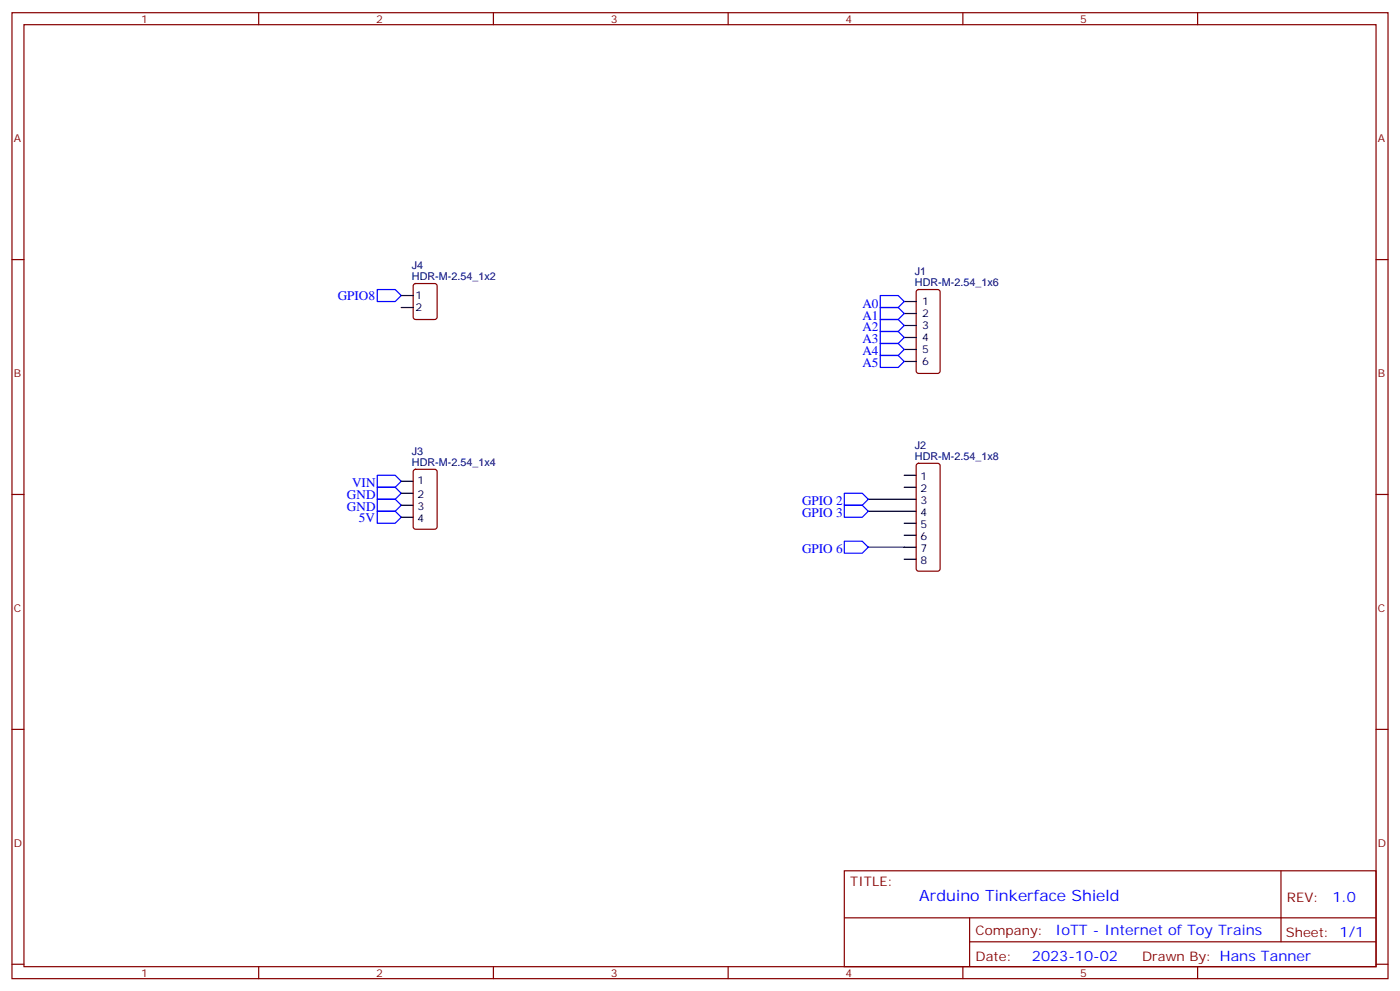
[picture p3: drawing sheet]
<svg xmlns="http://www.w3.org/2000/svg" width="412mm" height="292mm" viewBox="0 0 412 292" stroke-linecap="round" stroke-linejoin="round" font-family="sans-serif">
<g fill="none" stroke="#870000" stroke-width=".35">
<path d="M3.5 3.7h405.4v284.4h-405.4zM7.1 7.3h398.2v277.3h-398.2zM76.2 3.7v3.6M145.3 3.7v3.6M214.5 3.7v3.6M283.6 3.7v3.6M352.8 3.7v3.6M3.5 76.4h3.6M405.3 76.4h3.6M121.9 83.7l.5-.2h5.7l.6 .4 .1 9.4-.5 .7-5.9 .1-.6-.5-.1-9.4zM270.1 85.4l.5-.2h5.6l.7 .5v23.5l-.4 .7h-5.9l-.7-.4v-23.6zM121.9 138.4l.5-.3h5.7l.6 .5 .1 16.5-.5 .6-5.9 .1-.6-.5-.1-16.4z"/>
<path d="M270.1 136.6l.5-.2h5.6l.5 .2 .2 .5v30.3l-.2 .5-.5 .2h-5.6l-.5-.2-.2-.5v-30.3zM3.5 145.6h3.6M405.3 145.6h3.6M3.5 214.7h3.6M405.3 214.7h3.6M248.7 256.3h156.6v28.3h-156.6zM377.3 256.4v20.8M248.7 270.2h156.5M285.6 277.2h119.6M285.6 270.2v14.1M3.5 283.8h3.6M76.2 284.6v3.5"/>
<path d="M145.3 284.6v3.5M214.5 284.6v3.5M283.6 284.6v3.5M352.8 284.6v3.5M405.3 283.8h3.6"/>
</g>
<g fill="none" stroke="#000" stroke-width=".35">
<path d="M118.2 87h3.5M118.2 90.5h3.5M266.3 88.8h3.6M266.3 92.3h3.6M266.3 95.8h3.6M266.3 99.3h3.6M266.3 102.9h3.6M266.3 106.4h3.6M266.3 139.9h3.6M118.2 141.7h3.5M118.2 145.2h3.5M118.2 148.7h3.5"/>
<path d="M118.2 152.3h3.5M266.3 143.4h3.6M266.3 147h3.6M266.3 150.5h3.6M266.3 154h3.6M266.3 157.6h3.6M266.3 161.1h3.6M266.3 164.6h3.6"/>
</g>
<path d="M255.8 150.5h10.5M255.8 147h10.5M255.8 161.1h10.5" fill="none" stroke="#008700" stroke-width=".35"/>
<g fill="none" stroke="#00f" stroke-width=".35">
<path d="M111.1 85.2h5.3l1.8 1.8-1.8 1.8h-5.3zM259.3 87h5.3l1.7 1.8-1.7 1.7h-5.3zM259.3 90.5h5.3l1.7 1.8-1.7 1.8h-5.3zM259.3 94.1h5.3l1.7 1.7-1.7 1.8h-5.3zM259.3 97.6h5.3l1.7 1.7-1.7 1.8h-5.3zM259.3 101.1h5.3l1.7 1.8-1.7 1.7h-5.3zM259.3 104.6h5.3l1.7 1.8-1.7 1.8h-5.3zM111.1 139.9h5.3l1.8 1.8-1.8 1.7h-5.3zM111.1 143.4h5.3l1.8 1.8-1.8 1.8h-5.3zM111.1 147h5.3l1.8 1.7-1.8 1.8h-5.3zM111.1 150.5h5.3l1.8 1.8-1.8 1.7h-5.3zM248.7 145.2h5.3l1.8 1.8-1.8 1.7h-5.3z"/>
<path d="M248.7 148.7h5.3l1.8 1.8-1.8 1.8h-5.3zM248.7 159.3h5.3l1.8 1.8-1.8 1.7h-5.3z"/>
</g>
<text font-size="4.6" fill="#00f" x="270.8" y="265.4">Arduino Tinkerface Shield</text>
<g font-size="4.2" fill="#00f">
<text x="392.5" y="265.6">1.0</text>
<text x="310.9" y="275.2">IoTT - Internet of Toy Trains</text>
<text x="304" y="283">2023-10-02</text>
</g>
<g font-size="3.9" fill="#00f">
<text x="99.5" y="88.2">GPIO8</text>
<text x="254" y="90.5">A0</text>
<text x="254" y="94.1">A1</text>
<text x="254" y="97.6">A2</text>
<text x="254" y="101.1">A3</text>
<text x="254" y="104.6">A4</text>
<text x="254" y="108.2">A5</text>
<text x="103.7" y="143.4">VIN</text>
<text x="102.2" y="147">GND</text>
<text x="236.3" y="148.7">GPIO 2</text>
<text x="102.2" y="150.5">GND</text>
<text x="105.7" y="153.5">5V</text>
<text x="236.3" y="152.3">GPIO 3</text>
<text x="236.3" y="162.8">GPIO 6</text>
</g>
<g font-size="3.9" fill="#800">
<text x="250.5" y="260.9">TITLE:</text>
<text x="379.1" y="265.6">REV:</text>
<text x="287.4" y="275.1">Company:</text>
<text x="378.7" y="275.7">Sheet: 1/1</text>
<text x="287.4" y="282.8">Date:</text>
<text x="336.4" y="282.9">Drawn By: Hans Tanner</text>
</g>
<g font-size="3.2" fill="#800">
<text x="41.6" y="6.7">1</text>
<text x="110.8" y="6.7">2</text>
<text x="179.9" y="6.7">3</text>
<text x="249.1" y="6.7">4</text>
<text x="318.2" y="6.7">5</text>
<text x="4.1" y="41.8">A</text>
<text x="405.9" y="41.8">A</text>
<text x="4.1" y="111">B</text>
<text x="405.9" y="111">B</text>
<text x="4.1" y="180.1">C</text>
<text x="405.9" y="180.1">C</text>
<text x="4.1" y="249.3">D</text>
<text x="405.9" y="249.3">D</text>
<text x="41.6" y="287.5">1</text>
<text x="110.8" y="287.5">2</text>
<text x="179.9" y="287.5">3</text>
<text x="249.1" y="287.5">4</text>
<text x="318.2" y="287.5">5</text>
</g>
<g font-size="3.2" fill="#000080">
<text x="121.3" y="82.4">HDR-M-2.54_1x2</text>
<text x="121.3" y="79.3">J4</text>
<text x="269.5" y="81.1">J1</text>
<text x="269.5" y="84.2">HDR-M-2.54_1x6</text>
<text x="121.3" y="137.1">HDR-M-2.54_1x4</text>
<text x="121.3" y="134">J3</text>
<text x="269.5" y="135.3">HDR-M-2.54_1x8</text>
<text x="269.5" y="132.2">J2</text>
</g>
<g font-size="3.2">
<text x="122.4" y="88.1">1</text>
<text x="271.6" y="89.8">1</text>
<text x="122.4" y="91.6">2</text>
<text x="271.6" y="93.3">2</text>
<text x="271.6" y="96.9">3</text>
<text x="271.6" y="100.4">4</text>
<text x="271.6" y="103.9">5</text>
<text x="271.6" y="107.5">6</text>
<text x="123" y="142.4">1</text>
<text x="271.2" y="141.3">1</text>
<text x="123" y="146.6">2</text>
<text x="271.2" y="144.9">2</text>
<text x="271.2" y="148.4">3</text>
<text x="123" y="150.1">3</text>
<text x="123" y="153.7">4</text>
<text x="271.2" y="151.9">4</text>
<text x="271.2" y="155.4">5</text>
<text x="271.2" y="159">6</text>
<text x="271.2" y="162.5">7</text>
<text x="271.2" y="166">8</text>
</g>
</svg>
